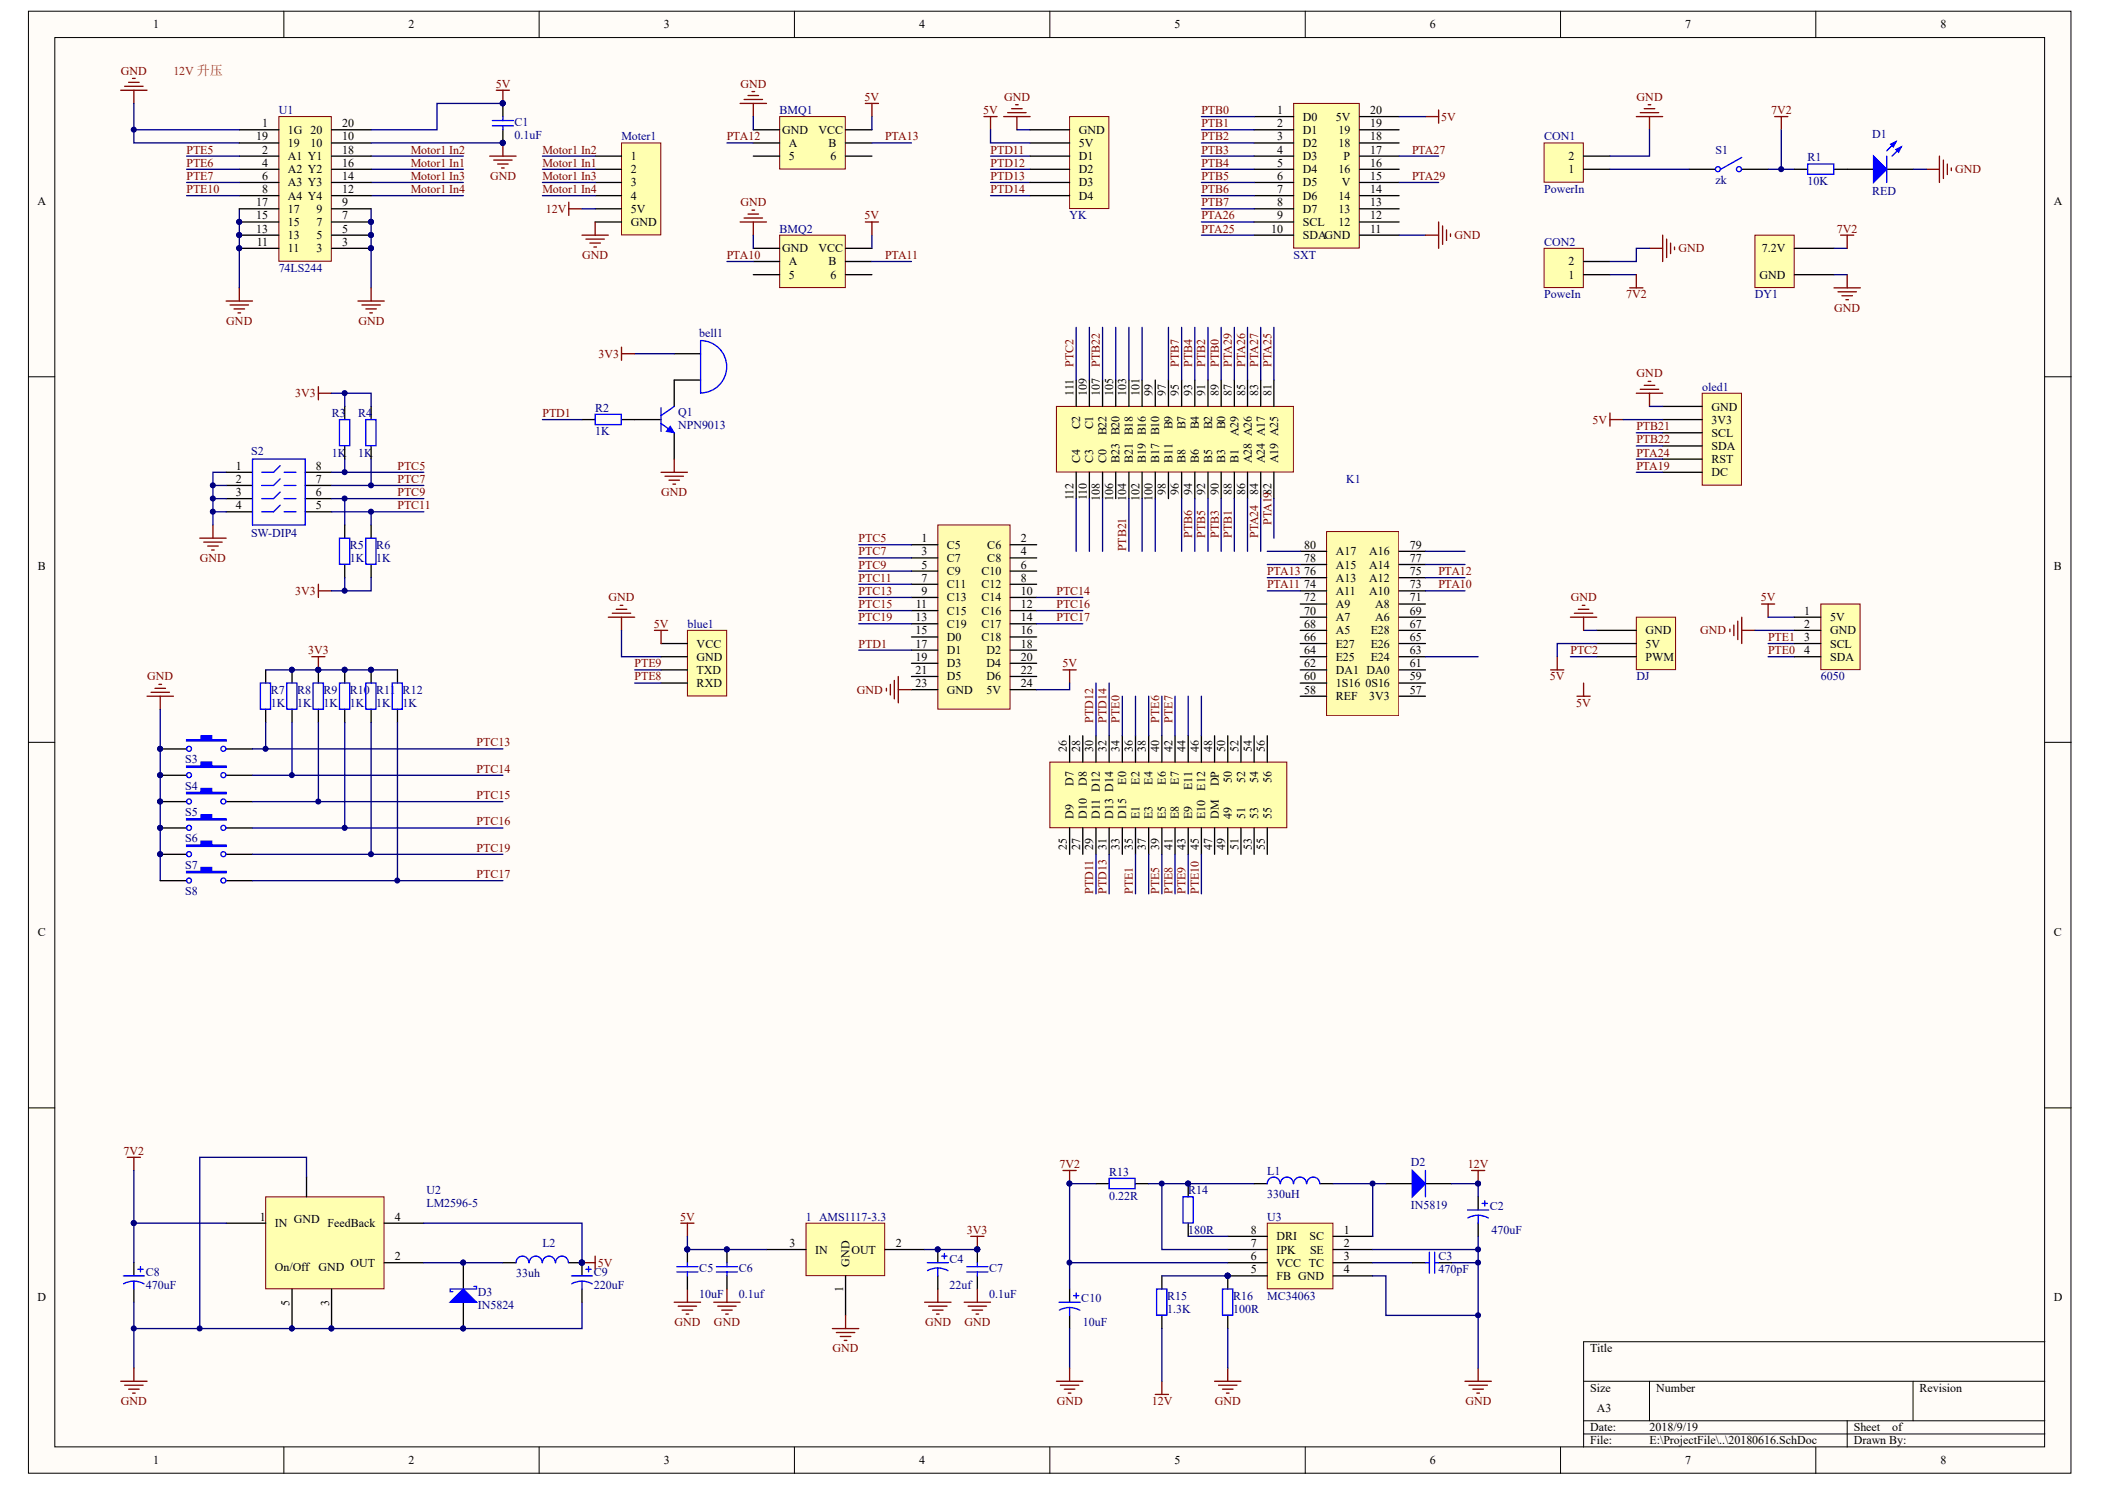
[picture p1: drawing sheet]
# Altium project 20180616.PrjPCB
1 sheet, 58 parts. Net scope: global (net labels, ports and power ports of the same name join across sheets).
Board file: 20180616.PcbDoc

## Sheet 20180616.SchDoc
size A3

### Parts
1  AMS1117-3.3  [lm1117-5v]
*  6050  [HDR1X4]
*1  SXT  [SXT]
*2  YK  [HDR1X6]
*7  DJ  [HDR1X3]
bell1  Bell  [bezzer]  (value not drawn)
blue1  blueteeth2  [HDR1X4]  (value not drawn)
BMQ1  encode_1  [HDR2X3]  (value not drawn)
BMQ2  encode_2  [HDR2X3]  (value not drawn)
C1  0.1uF  [0603]
C2  470uF  [470UF]
C3  470pF  [0805]
C4  value 22uf  [0805]  (hidden comment: Cap Pol1)
C5  value 10uF  [0805]  (hidden comment: Cap)
C6  value 0.1uf  [0805]  (hidden comment: Cap)
C7  value 0.1uF  [0805]  (hidden comment: Cap)
C8  value 470uF  [470uF]  (hidden comment: Cap Pol1)
C9  value 220uF  [220uf]  (hidden comment: Cap Pol1)
C10  10uF  [0805]
CON1  PowerIn  [DIZUO]
CON2  PoweIn  [KF301-2P]
D1  RED  [0805LED]
D2  IN5819  [1206(3216)]
D3  IN5824  [1N5824]
DY1  H1  [HDR1X2]  (value not drawn)
K1  K60  [K60]  (value not drawn)
L1  330uH  [diangan]
L2  value 33uh  [diangan]  (hidden comment: Inductor)
Moter1  Motor  [HDR1X6]  (value not drawn)
oled1  OLED  [HDR1X6]  (value not drawn)
Q1  NPN9013  [npn9013]
R1  value 10K  [0805]  (hidden comment: Res2)
R2  value 1K  [0805]  (hidden comment: Res2)
R3  value 1K  [0805]  (hidden comment: Res2)
R4  value 1K  [0805]  (hidden comment: Res2)
R5  value 1K  [0805]  (hidden comment: Res2)
R6  value 1K  [0805]  (hidden comment: Res2)
R7  value 1K  [0805]  (hidden comment: Res2)
R8  value 1K  [0805]  (hidden comment: Res2)
R9  value 1K  [0805]  (hidden comment: Res2)
R10  value 1K  [0805]  (hidden comment: Res2)
R11  value 1K  [0805]  (hidden comment: Res2)
R12  value 1K  [0805]  (hidden comment: Res2)
R13  0.22R  [0805]
R14  180R  [0805]
R15  1.3K  [0805]
R16  100R  [0805]
S1  zk  [SWITCH-MID]
S2  SW-DIP4  [BMKG]
S3  SW-PB  [BUTTON]  (value not drawn)
S4  SW-PB  [BUTTON]  (value not drawn)
S5  SW-PB  [BUTTON]  (value not drawn)
S6  SW-PB  [BUTTON]  (value not drawn)
S7  SW-PB  [BUTTON]  (value not drawn)
S8  SW-PB  [BUTTON]  (value not drawn)
U1  74LS244  [74ls244DB]
U2  LM2596-5  [LM2596]
U3  MC34063  [MC34063]

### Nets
3V3: 1.2(OUT) bell1.1(A) C4.1 C7.2 R3.2 R4.2 R5.2 R6.1 R7.2 R8.2 R9.2 R10.2 R11.2 R12.2
5V: 1.3(IN) *.1(5V) *1.20(5V) *2.2(5V) *7.2(5V) blue1.1(VCC) BMQ1.2(VCC) BMQ2.2(VCC) C1.2 C5.2 C6.2 C9.1 K1.24(5V) L2.2 oled1.2(3V3) U1.20 U2.4(FeedBack)
7V2: C8.1 C10.1 CON2.1 DY1.2(7.2V) R1.2 R13.2 S1.2(NO) U2.1(IN) U3.6(VCC)
12V: C2.1 D2.2(K) Moter1.5(5V) R15.2
GND: 1.1(GND) *.2(GND) *1.11(GND) *2.1(GND) *7.1(GND) blue1.2(GND) BMQ1.1(GND) BMQ2.1(GND) C1.1 C2.2 C3.2 C4.2 C5.1 C6.1 C7.1 C8.2 C9.2 C10.2 CON1.2 CON2.2 D1.2(K) D3.2(K) DY1.1(GND) K1.23(GND) Moter1.6(GND) oled1.1(GND) Q1.1(E) R16.2 S2.1 S2.2 S2.3 S2.4 S3.1 S4.1 S5.1 S6.1 S7.1 S8.1 U1.1(1G) U1.3 U1.5 U1.7 U1.9 U1.10 U1.11 U1.13 U1.15 U1.17 U1.19 U2.3(GND) U2.5(On/Off) U2.6(GND) U3.2(SE) U3.4(GND)
Motor1 In1: Moter1.2 U1.16(Y2)
Motor1 In2: Moter1.1 U1.18(Y1)
Motor1 In3: Moter1.3 U1.14(Y3)
Motor1 In4: Moter1.4 U1.12(Y4)
PTA10: BMQ2.3(A) K1.73(A10)
PTA11: BMQ2.4(B) K1.74(A11)
PTA12: BMQ1.3(A) K1.75(A12)
PTA13: BMQ1.4(B) K1.76(A13)
PTA19: K1.82(A19) oled1.6(DC)
PTA24: K1.84(A24) oled1.5(RST)
PTA25: *1.10(SDA) K1.81(A25)
PTA26: *1.9(SCL) K1.85(A26)
PTA27: *1.17(P) K1.83(A17)
PTA29: *1.15(V) K1.87(A29)
PTB0: *1.1(D0) K1.89(B0)
PTB1: *1.2(D1) K1.88(B1)
PTB2: *1.3(D2) K1.91(B2)
PTB3: *1.4(D3) K1.90(B3)
PTB4: *1.5(D4) K1.93(B4)
PTB5: *1.6(D5) K1.92(B5)
PTB6: *1.7(D6) K1.94(B6)
PTB7: *1.8(D7) K1.95(B7)
PTB21: K1.104(B21) oled1.3(SCL)
PTB22: K1.107(B22) oled1.4(SDA)
PTC2: *7.3(PWM) K1.111(C2)
PTC5: K1.1(C5) R3.1 S2.8
PTC7: K1.3(C7) R4.1 S2.7
PTC9: K1.5(C9) R5.1 S2.6
PTC11: K1.7(C11) R6.2 S2.5
PTC13: K1.9(C13) R7.1 S3.2
PTC14: K1.10(C14) R8.1 S4.2
PTC15: K1.11(C15) R9.1 S5.2
PTC16: K1.12(C16) R10.1 S6.2
PTC17: K1.14(C17) R12.1 S8.2
PTC19: K1.13(C19) R11.1 S7.2
PTD1: K1.17(D1) R2.1
PTD11: *2.3(D1) K1.29(D11)
PTD12: *2.4(D2) K1.30(D12)
PTD13: *2.5(D3) K1.31(D13)
PTD14: *2.6(D4) K1.32(D14)
PTE0: *.4(SDA) K1.34(E0)
PTE1: *.3(SCL) K1.35(E1)
PTE5: K1.39(E5) U1.2(A1)
PTE6: K1.40(E6) U1.4(A2)
PTE7: K1.42(E7) U1.6(A3)
PTE8: blue1.4(RXD) K1.41(E8)
PTE9: blue1.3(TXD) K1.43(E9)
PTE10: K1.45(E10) U1.8(A4)
Netbell1_2: bell1.2(B) Q1.3(C)
NetC3_1: C3.1 U3.3(TC)
NetCON1_1: CON1.1 S1.1(COMMON)
NetD1_1: D1.1(A) R1.1
NetD2_1: D2.1(A) L1.2 U3.1(SC)
NetD3_1: D3.1(A) L2.1 U2.2(OUT)
NetL1_1: L1.1 R13.1 R14.2 U3.7(IPK)
NetQ1_2: Q1.2(B) R2.2
NetR14_1: R14.1 U3.8(DRI)
NetR15_1: R15.1 R16.1 U3.5(FB)

Not connected (* = marked no-connect by the designer): *1 12 13 14 16 18 19; BMQ1 5 6; BMQ2 5 6; K1 2(C6) 4(C8) 6(C10) 8(C12) 15(D0) 16(C18) 18(D2) 19(D3) 20(D4) 21(D5) 22(D6) 25(D9) 26(D7) 27(D10) 28(D8) 33(D15) 36(E2) 37(E3) 38(E4) 44(E11) 46(E12) 47(DM) 48(DP) 49 50 51 52 53 54 55 56 57(3V3) 58(REF) 59(0S16) 60(1S16) 61(DA0) 62(DA1) 63(E24) 64(E25) 65(E26) 66(E27) 67(E28) 68(A5) 69(A6) 70(A7) 71(A8) 72(A9) 77(A14) 78(A15) 79(A16) 80(A17) 86(A28) 96(B8) 97(B9) 98(B11) 99(B10) 100(B17) 101(B16) 102(B19) 103(B18) 105(B20) 106(B23) 108(C0) 109(C1) 110(C3) 112(C4)

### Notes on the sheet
- 12V 升压
- Labels drawn without touching a wire or pin: 5V
